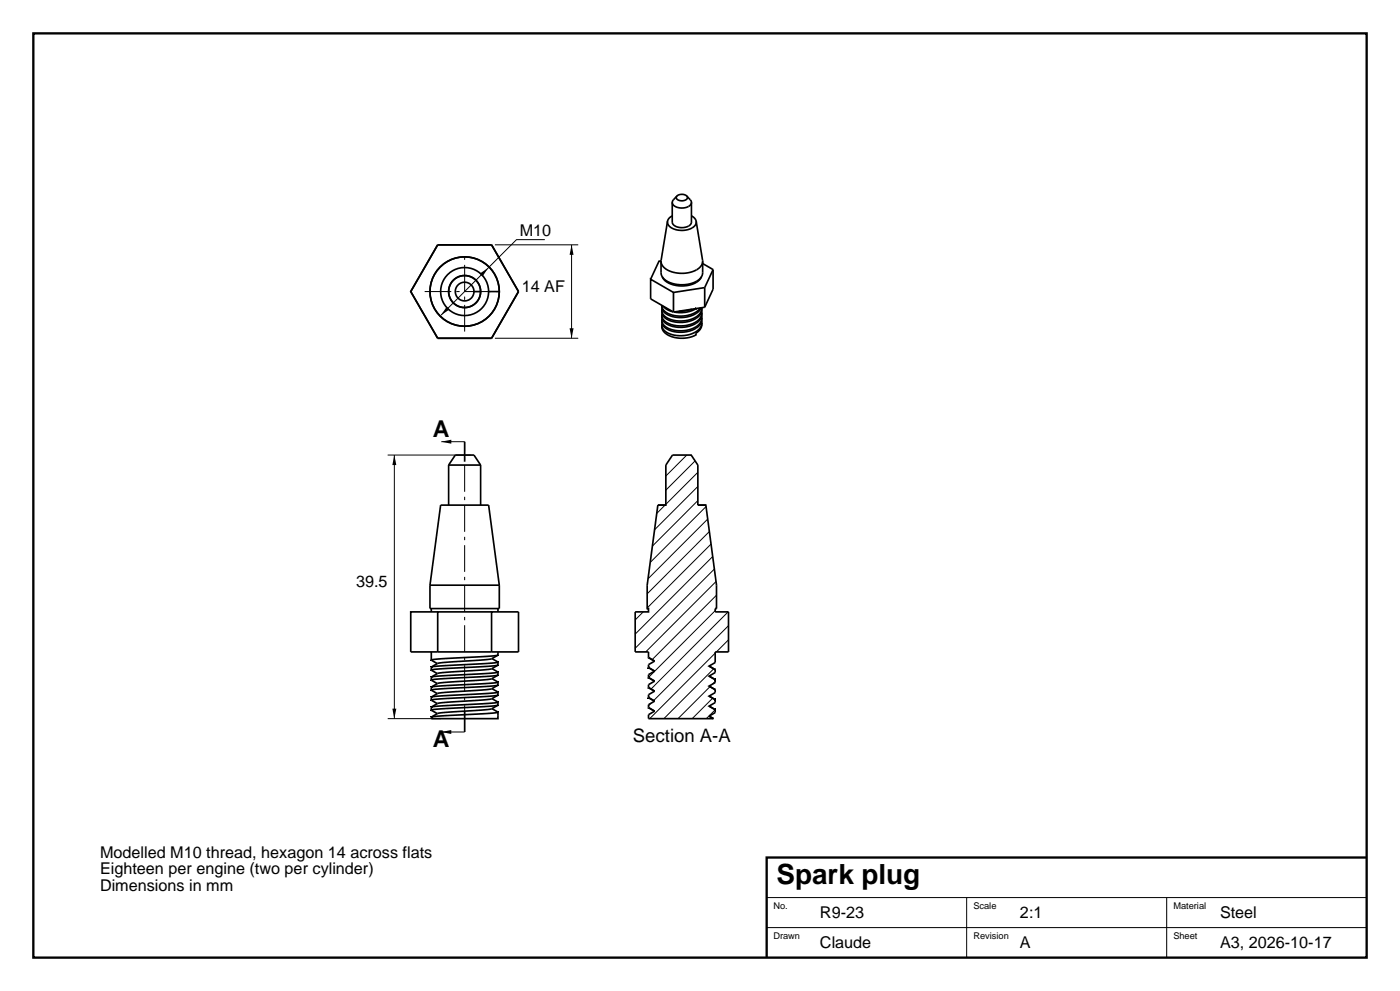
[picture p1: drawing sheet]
<svg xmlns="http://www.w3.org/2000/svg" width="420mm" height="297mm" viewBox="0 0 420 297" stroke-linecap="round" stroke-linejoin="round" font-family="sans-serif">
<path d="M10 10h400v277h-400zM410 257h-180v30" fill="none" stroke="#000" stroke-width=".7" stroke-linecap="butt"/>
<g fill="none" stroke="#000" stroke-width=".3">
<path d="M148.5 73.4h25M163.5 71.8h-8.6l-22.6 22.6M171.5 73.4v28M148.5 101.4h25M116.3 136.4h24.9M118.3 136.4v79M132.4 132.4h7M201.8 136.4l-.1 .1M206 136.4l-6.2 6.3M208.5 138.1l-8.7 8.8M199.5 151.4l-2.5 2.5M209.4 150l-13.7 13.7"/>
<path d="M209.4 145.8l-13 13M209.4 141.5l-9.6 9.6M211.8 151.8l-16.7 16.8M212.3 155.6l-17.9 17.9M212.8 159.3l-18.6 18.7M213.3 163.1l-19.1 19.1M213.8 166.8l-23.2 23.2M214.3 170.5l-23.7 23.8M214.8 174.3l-21.1 21.1M215 178.4l-19.4 19.3M193 183.4l-2.4 2.4M214.6 195.7l-19.7 19.7"/>
<path d="M214.6 183l-20 20M218.4 183.4l-23.1 23.1M218.6 191.7l-3.7 3.7M218.6 187.5l-22.5 22.5M116.3 215.4h16M132.4 219.4h7M195.3 210.8l-.7 .7M213 205.8l-9.6 9.6M213.8 209.2l-6.2 6.2M214.1 200.4l-14.9 15M214.6 212.7l-2.7 2.7M214.6 204.2l-.8 .8"/>
<path d="M230 269h180M230 278h180M290 269v18M350 269v18"/>
</g>
<g fill="none" stroke="#000" stroke-width=".5">
<path d="M203.1 58.8l-1.4 1.5a1.32 1.32 0 0 0 1.3 1.8 3.5 3.5 0 0 0 4.3-.9v-1l-1.3-1.4M203.1 58.8a1.85 1.85 0 0 1 3.1 .6v.1a2.04 2.04 0 0 1-3.3-.3zM131.3 73.4h16.2l8.1 14-8.1 14h-16.2l-8.1-14zM198.3 78.3v3.4a4.2 4.2 0 0 0 3.9 3.4 8.2 8.2 0 0 0 7.9-1.7l.7-1.4v-3.7M198.3 78.2l-.6 .1-2.5 5.4M200.3 66.3l-2 11.9a2.66 2.66 0 0 0 1.8 2.7 8.5 8.5 0 0 0 10.1-1.1l.5-.8 .1-.9-1.9-11.8M201.7 64.7l-.9 .7a1.79 1.79 0 0 0 .8 3 5.6 5.6 0 0 0 7-1l.3-.7-.2-.8-.4-.6-.9-.6M201.7 60.7v5.9a3.1 3.1 0 0 0 4.2 1.4l1.1-.5 .4-.7v-6.1M210.8 79l3.1 1.8M142.2 87.4h2M146.6 87.4h3.2M198.6 91.6a3.4 3.4 0 0 0 3.1 3.3 7.9 7.9 0 0 0 8.1-1.7l.6-1"/>
<path d="M198.6 91.5v.1a2.37 2.37 0 0 0 1.7 2.3 8.4 8.4 0 0 0 9.3-1l.5-.6M198.7 83a6.6 6.6 0 0 0 6.8 2.7 5.7 5.7 0 0 0 4.7-2.2l.2-.5M198.9 91.7l1.2 1.1 1.8 .6M202 87.6l-6.8-3.9v5.9l6.8 3.9M207.6 92.7l-1.9 .5-2 .1M208.8 92.5h.1M208.8 92.5a9.5 9.5 0 0 1-6.6 1M210.5 96.3v.8l-.3 1a7.9 7.9 0 0 1-11.2 .6l-.4-.9v-.8M210.5 94.8v.9l-.3 .9a7.9 7.9 0 0 1-11.2 .7l-.4-.9v-.9M210.5 93.3v.9l-.3 .9a7.9 7.9 0 0 1-11.2 .7l-.4-.9v-.8M210.5 92.2l-.3 1.5a7.9 7.9 0 0 1-11.2 .6l-.4-.9v-.8M210.6 96.8l-.4 1.6-1.3 1.4a.93 .93 0 0 1-1 1 8.4 8.4 0 0 1-8.9-1.6l-.3-.6-.1-1.1"/>
<path d="M210.6 92.4l-.4 1.7a7.9 7.9 0 0 1-11.2 .7l-.4-.9v-.8M210.6 93.8l-.4 1.8a7.9 7.9 0 0 1-11.2 .6l-.4-.9v-.7M210.6 95.3l-.4 1.7a7.9 7.9 0 0 1-11.2 .7l-.4-.9v-.8M211.4 86.2l-9.4 1.4v5.9M211.4 92.1l-9.4 1.4M211.4 86.2v5.9M213.9 80.8v5.9l-2.5 5.4M213.9 80.8l-2.5 5.4M134.6 139.4h9.6M134.6 139.4l2-3h5.6l2 3M134.6 139.4v12M139.4 132.4v6"/>
<path d="M144.2 139.4v12M197.4 151.4l-3.2 24v7h.4v1h-4v12h4v1.7M197.4 151.4h2.4v-12l2-3h5.6l2 3v12M197.4 151.4h2.4M209.4 151.4h2.4l3.2 24v7M209.4 151.4h2.4M129 175.4v7h20.8v-7M129 175.4h20.8M129 175.4l3.2-24h14.4l3.2 24M129.4 182.4v1M129.4 195.4v2.4M131.3 183.4h-8.1v12h32.4v-12h-8.1v12"/>
<path d="M147.5 183.4h-16.2v12M147.6 197.4l1.8 1a120.1 120.1 0 0 1-15.6 1.1l-4.2 .3-.2 .1v.9M149.4 199.4l-1.7 .9a86.2 86.2 0 0 1-13 1.1l-3.3 .4-2 1.1M149.4 196.4l-1.7 .9a84.7 84.7 0 0 1-13 1.1l-3.3 .4-2 1.1M149.4 195.4v.9a138.2 138.2 0 0 1-16.3 1.1l-3.7 .4 1.8 1.1M149.4 198.4v.9a127.7 127.7 0 0 1-15.2 1l-4.8 .5 1.8 1.1M149.4 182.4v1M194.2 182.4h.4M194.6 197.1l1.8 1-1.8 1.1v.9M194.6 197.1l1.8 1M212.7 199.6l1.9 1.1M214.6 182.4v1h4v12h-4v3.2l-1.9 1 1.9 1.1"/>
<path d="M214.6 182.4h.4M139.4 213.4v6M147.6 212.4l1.8 1a120.5 120.5 0 0 1-15.6 1.1l-4.2 .3-.2 .1v.5h20v-2M147.6 209.4l1.8 1a122.9 122.9 0 0 1-15.6 1.1l-4.2 .3-.2 .1v.9M147.6 206.4l1.8 1a120.3 120.3 0 0 1-15.6 1.1l-4.2 .3-.2 .1v.9M147.6 203.4l1.8 1a120.3 120.3 0 0 1-15.6 1.1l-4.2 .3-.2 .1v.9M147.6 200.4l1.8 1a120.9 120.9 0 0 1-15.6 1.1l-4.2 .3-.2 .1v.9M149.4 211.4l-1.7 .9a84.7 84.7 0 0 1-13 1.1l-3.3 .4-2 1.1M149.4 208.4l-1.7 .9a86.2 86.2 0 0 1-13 1.1l-3.3 .4-2 1.1M149.4 205.4l-1.7 .9a85.1 85.1 0 0 1-13 1.1l-3.3 .4-2 1.1M149.4 202.4l-1.7 .9a86.2 86.2 0 0 1-13 1.1l-3.3 .4-2 1.1M149.4 201.4v.9a137.9 137.9 0 0 1-16.3 1.1l-3.7 .4 1.8 1.1"/>
<path d="M149.4 204.4v.9a127.6 127.6 0 0 1-15.2 1l-4.8 .5 1.8 1.1M149.4 207.4v.9a127.6 127.6 0 0 1-15.2 1l-4.8 .5 1.8 1.1M149.4 210.4v.9a138.2 138.2 0 0 1-16.3 1.1l-3.7 .4 1.8 1.1M194.6 212.1l1.8 1-1.8 1.1v1.2h19.4M194.6 209.1l1.8 1-1.8 1.1v.9M194.6 206.1l1.8 1-1.8 1.1v.9M194.6 203.1l1.8 1-1.8 1.1v.9M194.6 200.1l1.8 1-1.8 1.1v.9M194.6 212.1l1.8 1M194.6 209.1l1.8 1M194.6 206.1l1.8 1M194.6 203.1l1.8 1"/>
<path d="M194.6 200.1l1.8 1M212.7 211.6l1.9 1.1M212.7 208.6l1.9 1.1M212.7 205.6l1.9 1.1M212.7 202.6l1.9 1.1M214 215.4h.1M214.6 212.7v.9l-1.4 .8a.3 .3 0 0 0-.4 .3 .3 .3 0 0 0 .5 .2l.7 .5M214.6 200.7v.9l-1.9 1 1.9 1.1M214.6 203.7v.9l-1.9 1 1.9 1.1M214.6 206.7v.9l-1.9 1 1.9 1.1M214.6 209.7v.9l-1.9 1 1.9 1.1"/>
<circle cx="139.4" cy="87.4" r="4.8"/>
<circle cx="139.4" cy="87.4" r="2.8"/>
<circle cx="139.4" cy="87.4" r="7.2"/>
<circle cx="139.4" cy="87.4" r="10.4"/>
</g>
<path d="M127.4 87.4h24M139.4 99.4v-24M139.4 219.4v-87" fill="none" stroke="#000" stroke-width=".3" stroke-dasharray="8 1.5 1 1.5" stroke-linecap="butt"/>
<path d="M171.5 73.4l.6 3h-1.2zM134 91.9l.9 .9-2.6 1.6zM143.9 82l2.6-1.7-1.7 2.6zM170.9 98.4h1.2l-.6 3zM118.3 136.4l.6 3h-1.2zM132.4 132.4l3-.6v1.2zM117.7 212.4h1.2l-.6 3zM132.4 219.4l3-.6v1.2z" fill="#000"/>
<text font-size="8.3" x="233" y="265">Spark plug</text>
<g font-size="6.9">
<text x="129.9" y="130.9">A</text>
<text x="129.9" y="223.9">A</text>
</g>
<text font-size="5.6" x="189.9" y="222.4">Section A-A</text>
<g font-size="4.9">
<text x="155.9" y="70.6">M10</text>
<text x="156.5" y="87.4">14 AF</text>
<text x="106.8" y="175.9">39.5</text>
<text x="30" y="257">Modelled M10 thread, hexagon 14 across flats</text>
<text x="30" y="262">Eighteen per engine (two per cylinder)</text>
<text x="30" y="267">Dimensions in mm</text>
<text x="246" y="275">R9-23</text>
<text x="306" y="275">2:1</text>
<text x="366" y="275">Steel</text>
<text x="246" y="284">Claude</text>
<text x="306" y="284">A</text>
<text x="366" y="284">A3, 2026-10-17</text>
</g>
<g font-size="2.8">
<text x="232" y="272.5">No.</text>
<text x="292" y="272.5">Scale</text>
<text x="352" y="272.5">Material</text>
<text x="232" y="281.5">Drawn</text>
<text x="292" y="281.5">Revision</text>
<text x="352" y="281.5">Sheet</text>
</g>
</svg>
